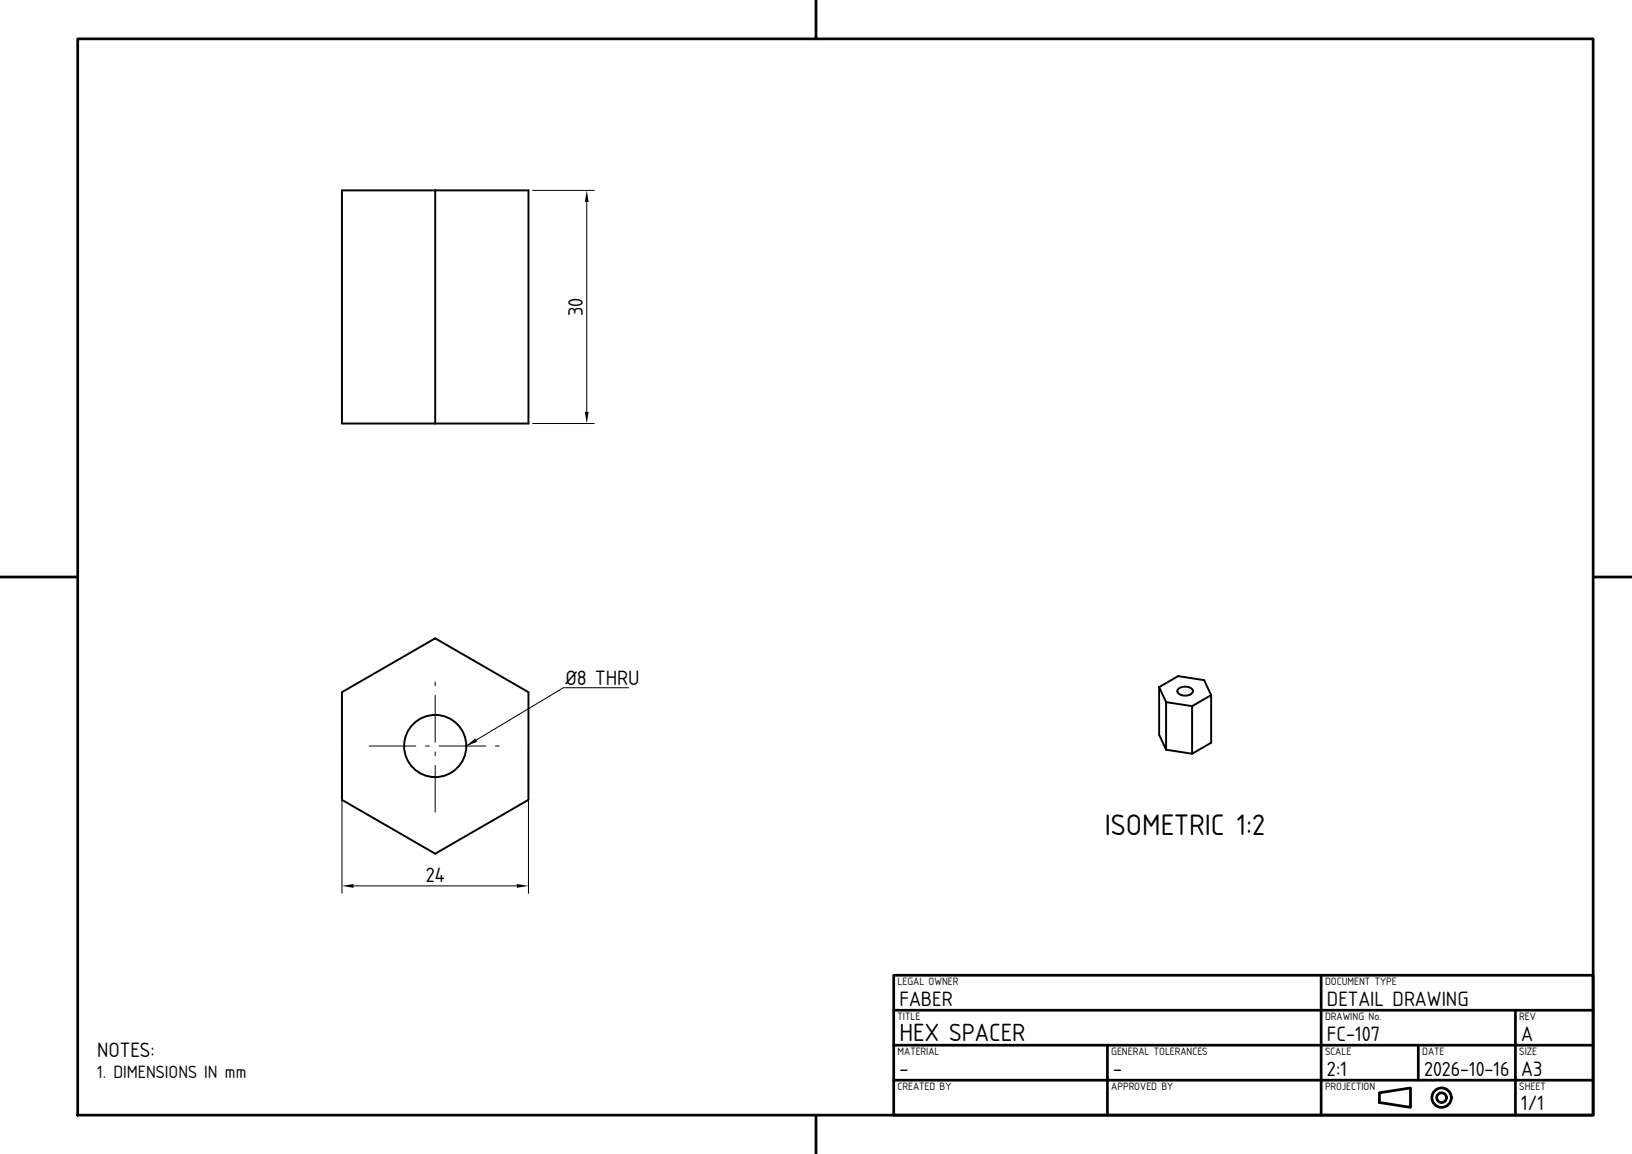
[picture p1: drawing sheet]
<svg xmlns="http://www.w3.org/2000/svg" width="420mm" height="297mm" viewBox="0 0 420 297" stroke-linecap="round" stroke-linejoin="round" font-family="sans-serif">
<!-- layer: visible -->
<g fill="none" stroke="#000" stroke-width=".5">
<path d="M88 49h48v60h-48zM112 49v60M88 178.1l24-13.8 24 13.8v27.8l-24 13.8-24-13.8zM298.3 176.8l4.9-2.8 6.7 1 1.8 3.9M298.3 176.8v12.3l1.8 3.9M298.3 176.8l1.8 3.9M303.3 177.3l1.1-.5h1.2a1.14 1.14 0 0 1 1.4 1.3l-.7 .6-1.1 .3-1.2-.1-.8-.5a.74 .74 0 0 1 .1-1.1zM311.7 178.9v12.3l-4.9 2.8M311.7 178.9l-4.9 2.8M300.1 193l6.7 1M300.1 180.7l6.7 1M300.1 180.7v12.3"/>
<path d="M306.8 181.7v12.3"/>
<circle cx="112" cy="192" r="8"/>
</g>
<!-- layer: center -->
<path d="M112 175.5v1M112 179v12M95 192h12M109.5 192h1M112 193.5v1M112 197v12M113 192h12M127.5 192h1" fill="none" stroke="#000" stroke-width=".26"/>
<!-- layer: dim -->
<path d="M161.8 177h-16.8l-25 15" fill="none" stroke="#000" stroke-width=".26"/>
<path d="M120 192l2.3-2 .5 .9z" fill="#000"/>
<!-- layer: frame -->
<g fill="none" stroke="#000" stroke-width=".7">
<path d="M20 10h390v277h-390zM210 0v10M0 148.5h20M410 148.5h10M230 251h180v36h-180zM230 260h180M340 251v36M390 260v27M230 278h180M230 269h180M285 269v18M365 269v9"/>
<path d="M210 287v10M355 281.2l8-1.2v5l-8-1.3z"/>
<circle cx="371" cy="282.5" r="2.5"/>
<circle cx="371" cy="282.5" r="1.25"/>
</g>
<!-- layer: Dimensions -->
<path d="M137 49h16M151 52v54M137 109h16M88 193v37M136 193v37M91 228h42" fill="none" stroke="#000" stroke-width=".26"/>
<path d="M151 49l.5 3h-1zM150.5 106h1l-.5 3zM88 228l3-.5v1zM133 227.5l3 .5-3 .5z" fill="#000"/>
<text font-size="7.2" x="284.3" y="215">ISOMETRIC 1:2</text>
<text font-size="6" x="231.5" y="267.8">HEX SPACER</text>
<g font-size="5">
<text x="150" y="81.4" transform="rotate(-90 150 81.4)">30</text>
<text x="145.5" y="176.2">Ø8 THRU</text>
<text x="109.5" y="227">24</text>
<text x="231.5" y="258.8">FABER</text>
<text x="341.5" y="258.8">DETAIL DRAWING</text>
<text x="341.5" y="267.8">FC-107</text>
<text x="391.5" y="267.8">A</text>
<text x="25" y="272">NOTES:</text>
<text x="231.5" y="276.8">-</text>
<text x="286.5" y="276.8">-</text>
<text x="341.5" y="276.8">2:1</text>
<text x="391.5" y="276.8">A3</text>
<text x="391.5" y="285.8">1/1</text>
</g>
<text font-size="4.9" x="366.5" y="276.8">2026-10-16</text>
<text font-size="4.3" x="25" y="277.5">1. DIMENSIONS IN mm</text>
<g font-size="2.6">
<text x="231" y="253.4">LEGAL OWNER</text>
<text x="341" y="253.4">DOCUMENT TYPE</text>
<text x="231" y="262.4">TITLE</text>
<text x="341" y="262.4">DRAWING No.</text>
<text x="391" y="262.4">REV</text>
<text x="231" y="271.4">MATERIAL</text>
<text x="286" y="271.4">GENERAL TOLERANCES</text>
<text x="341" y="271.4">SCALE</text>
<text x="366" y="271.4">DATE</text>
<text x="391" y="271.4">SIZE</text>
<text x="231" y="280.4">CREATED BY</text>
<text x="286" y="280.4">APPROVED BY</text>
<text x="341" y="280.4">PROJECTION</text>
<text x="391" y="280.4">SHEET</text>
</g>
</svg>
